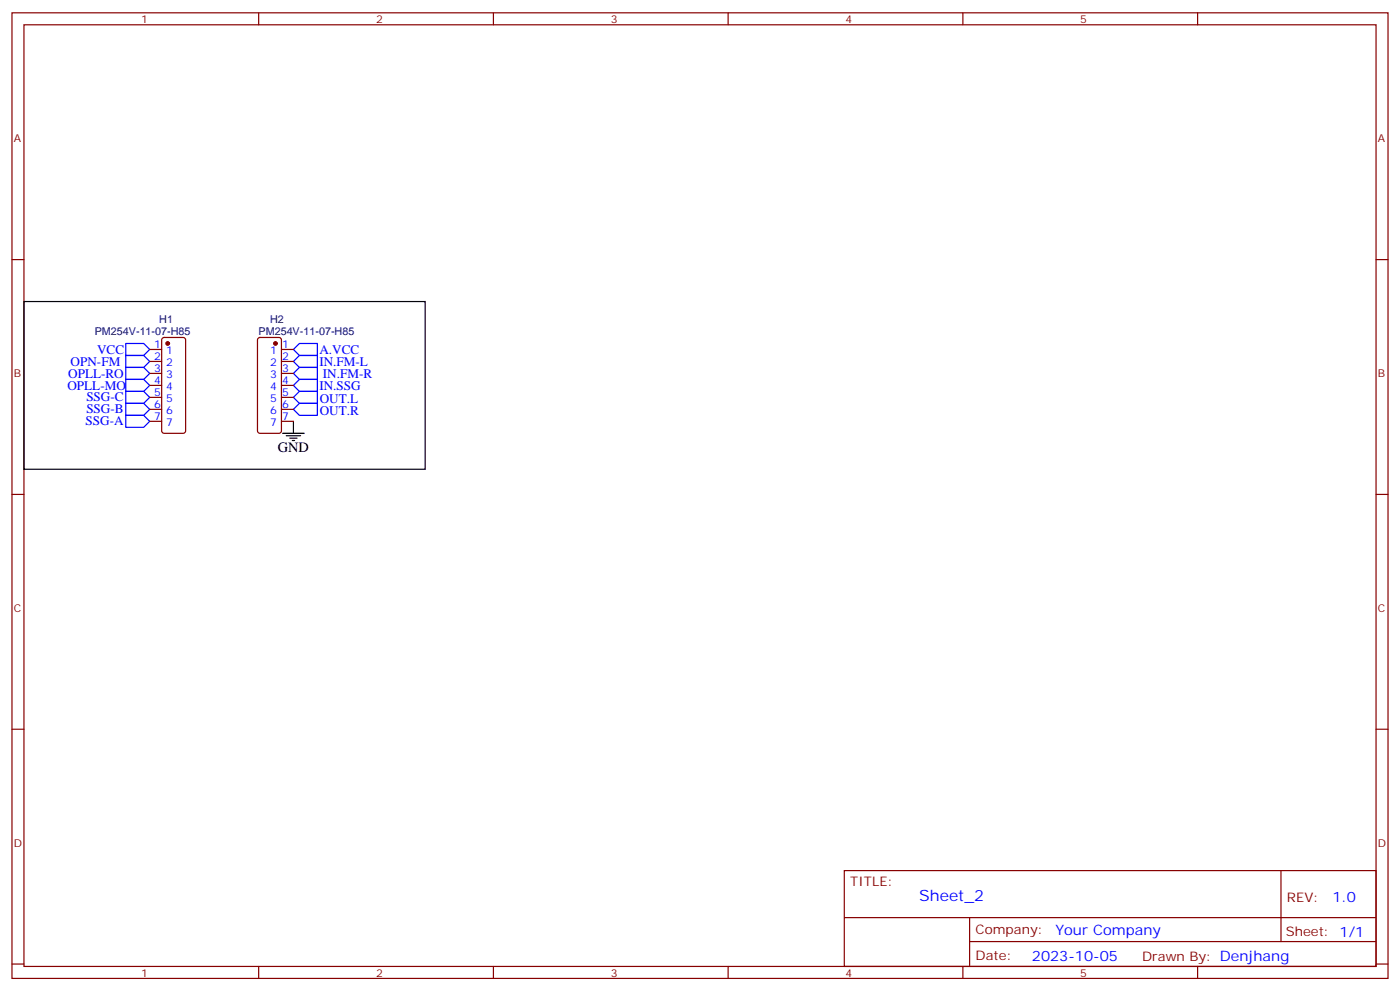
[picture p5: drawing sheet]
<svg xmlns="http://www.w3.org/2000/svg" width="412mm" height="292mm" viewBox="0 0 412 292" stroke-linecap="round" stroke-linejoin="round" font-family="sans-serif">
<g fill="none" stroke="#870000" stroke-width=".35">
<path d="M3.5 3.8h405.4v284.3h-405.4zM7.1 7.3h398.2v277.3h-398.2zM76.2 3.8v3.5M145.3 3.8v3.5M214.5 3.8v3.5M283.6 3.8v3.5M352.8 3.8v3.5M3.5 76.4h3.6M405.3 76.4h3.6M47.9 99.6l.4-.2h5.7l.6 .4 .1 27.1-.3 .5-.4 .2h-5.7l-.5-.2-.2-.5v-26.8zM76.1 99.6l.5-.2h5.6l.6 .4 .1 27.1-.2 .5-.5 .2h-5.6l-.5-.2-.3-.5v-26.8zM44.1 102.9h3.5"/>
<path d="M44.1 106.4h3.5M44.1 110h3.5M44.1 113.5h3.5M44.1 117h3.5M82.9 102.9h3.5M82.9 106.4h3.5M82.9 110h3.5M82.9 113.5h3.5M82.9 117h3.5M44.1 120.5h3.5M44.1 124.1h3.5M82.9 120.5h3.5"/>
<path d="M82.9 124.1h3.5M3.5 145.6h3.6M405.3 145.6h3.6M3.5 214.7h3.6M405.3 214.7h3.6M248.7 256.4h156.6v28.2h-156.6zM377.3 256.4v20.9M248.7 270.2h156.5M285.6 277.3h119.6M285.6 270.2v14.1M3.5 283.9h3.6M76.2 284.6v3.5"/>
<path d="M145.3 284.6v3.5M214.5 284.6v3.5M283.6 284.6v3.5M352.8 284.6v3.5M405.3 283.9h3.6"/>
</g>
<g fill="none" stroke="#00f" stroke-width=".35">
<path d="M37 101.1h5.3l1.8 1.8-1.8 1.8h-5.3zM37 118.8h5.3l1.8 1.7-1.8 1.8h-5.3zM37 115.3h5.3l1.8 1.7-1.8 1.8h-5.3zM37 111.7h5.3l1.8 1.8-1.8 1.8h-5.3zM37 108.2h5.3l1.8 1.8-1.8 1.7h-5.3zM37 104.7h5.3l1.8 1.7-1.8 1.8h-5.3zM86.4 106.4l1.8-1.7h5.3v3.5h-5.3zM86.4 110l1.8-1.8h5.3v3.5h-5.3zM86.4 113.5l1.8-1.8h5.3v3.6h-5.3zM86.4 102.9l1.8-1.8h5.3v3.6h-5.3zM88.2 118.8h5.3v3.5h-5.3l-1.8-1.8zM88.2 115.3h5.3v3.5h-5.3l-1.8-1.8z"/>
<path d="M37 122.3h5.3l1.8 1.8-1.8 1.7h-5.3z"/>
</g>
<path d="M7.1 88.8h118.1v49.4h-118.1zM83.3 127.6h6.3M84.3 128.3h4.2M85.4 129h2.1M86.1 129.7h.7M86.4 124.1v3.5" fill="none" stroke="#000" stroke-width=".35"/>
<g fill="#870000" stroke="#870000" stroke-width=".35">
<circle cx="49.4" cy="101.1" r=".53"/>
<circle cx="81.1" cy="101.1" r=".53"/>
</g>
<text font-size="4.6" fill="#00f" x="270.8" y="265.4">Sheet_2</text>
<text font-size="4.2" x="81.8" y="133.2">GND</text>
<g font-size="4.2" fill="#00f">
<text x="392.5" y="265.6">1.0</text>
<text x="310.9" y="275.2">Your Company</text>
<text x="304" y="283">2023-10-05</text>
</g>
<g font-size="3.9" fill="#00f">
<text x="20.8" y="107.8">OPN-FM</text>
<text x="28.6" y="104.2">VCC</text>
<text x="94.1" y="107.8">IN.FM-L</text>
<text x="94.1" y="104.2">A.VCC</text>
<text x="20.1" y="111.3">OPLL-RO</text>
<text x="95.1" y="111.3">IN.FM-R</text>
<text x="19.9" y="114.8">OPLL-MO</text>
<text x="25.4" y="118.2">SSG-C</text>
<text x="94.1" y="114.8">IN.SSG</text>
<text x="94.2" y="118.7">OUT.L</text>
<text x="25.2" y="125.3">SSG-A</text>
<text x="25.4" y="121.8">SSG-B</text>
<text x="94.2" y="122.3">OUT.R</text>
</g>
<g font-size="3.9" fill="#800">
<text x="250.5" y="260.9">TITLE:</text>
<text x="379.1" y="265.6">REV:</text>
<text x="287.4" y="275.1">Company:</text>
<text x="378.7" y="275.8">Sheet: 1/1</text>
<text x="287.4" y="282.8">Date:</text>
<text x="336.4" y="282.9">Drawn By: Denjhang</text>
</g>
<g font-size="3.2" fill="#800">
<text x="41.6" y="6.8">1</text>
<text x="110.8" y="6.8">2</text>
<text x="179.9" y="6.8">3</text>
<text x="249.1" y="6.8">4</text>
<text x="318.2" y="6.8">5</text>
<text x="4.1" y="41.9">A</text>
<text x="405.9" y="41.9">A</text>
<text x="4.1" y="111">B</text>
<text x="405.9" y="111">B</text>
<text x="4.1" y="180.2">C</text>
<text x="405.9" y="180.2">C</text>
<text x="4.1" y="249.3">D</text>
<text x="405.9" y="249.3">D</text>
<text x="41.6" y="287.6">1</text>
<text x="110.8" y="287.6">2</text>
<text x="179.9" y="287.6">3</text>
<text x="249.1" y="287.6">4</text>
<text x="318.2" y="287.6">5</text>
</g>
<g font-size="3.2" fill="#000080">
<text x="46.9" y="95.2">H1</text>
<text x="79.5" y="95.2">H2</text>
<text x="27.9" y="98.8">PM254V-11-07-H85</text>
<text x="76.2" y="98.8">PM254V-11-07-H85</text>
</g>
<g font-size="3.2" fill="#00f">
<text x="45.4" y="102.6">1</text>
<text x="45.4" y="106.1">2</text>
<text x="48.9" y="104.3">1</text>
<text x="48.9" y="107.8">2</text>
<text x="79.6" y="104.3">1</text>
<text x="79.6" y="107.8">2</text>
<text x="83.1" y="102.6">1</text>
<text x="83.1" y="106.1">2</text>
<text x="45.4" y="109.6">3</text>
<text x="45.4" y="113.1">4</text>
<text x="48.9" y="111.4">3</text>
<text x="79.6" y="111.4">3</text>
<text x="83.1" y="109.6">3</text>
<text x="83.1" y="113.1">4</text>
<text x="45.4" y="116.7">5</text>
<text x="48.9" y="114.9">4</text>
<text x="48.9" y="118.4">5</text>
<text x="79.6" y="114.9">4</text>
<text x="79.6" y="118.4">5</text>
<text x="83.1" y="116.7">5</text>
<text x="45.4" y="120.2">6</text>
<text x="45.4" y="123.7">7</text>
<text x="48.9" y="122">6</text>
<text x="48.9" y="125.5">7</text>
<text x="79.6" y="122">6</text>
<text x="79.6" y="125.5">7</text>
<text x="83.1" y="120.2">6</text>
<text x="83.1" y="123.7">7</text>
</g>
</svg>
